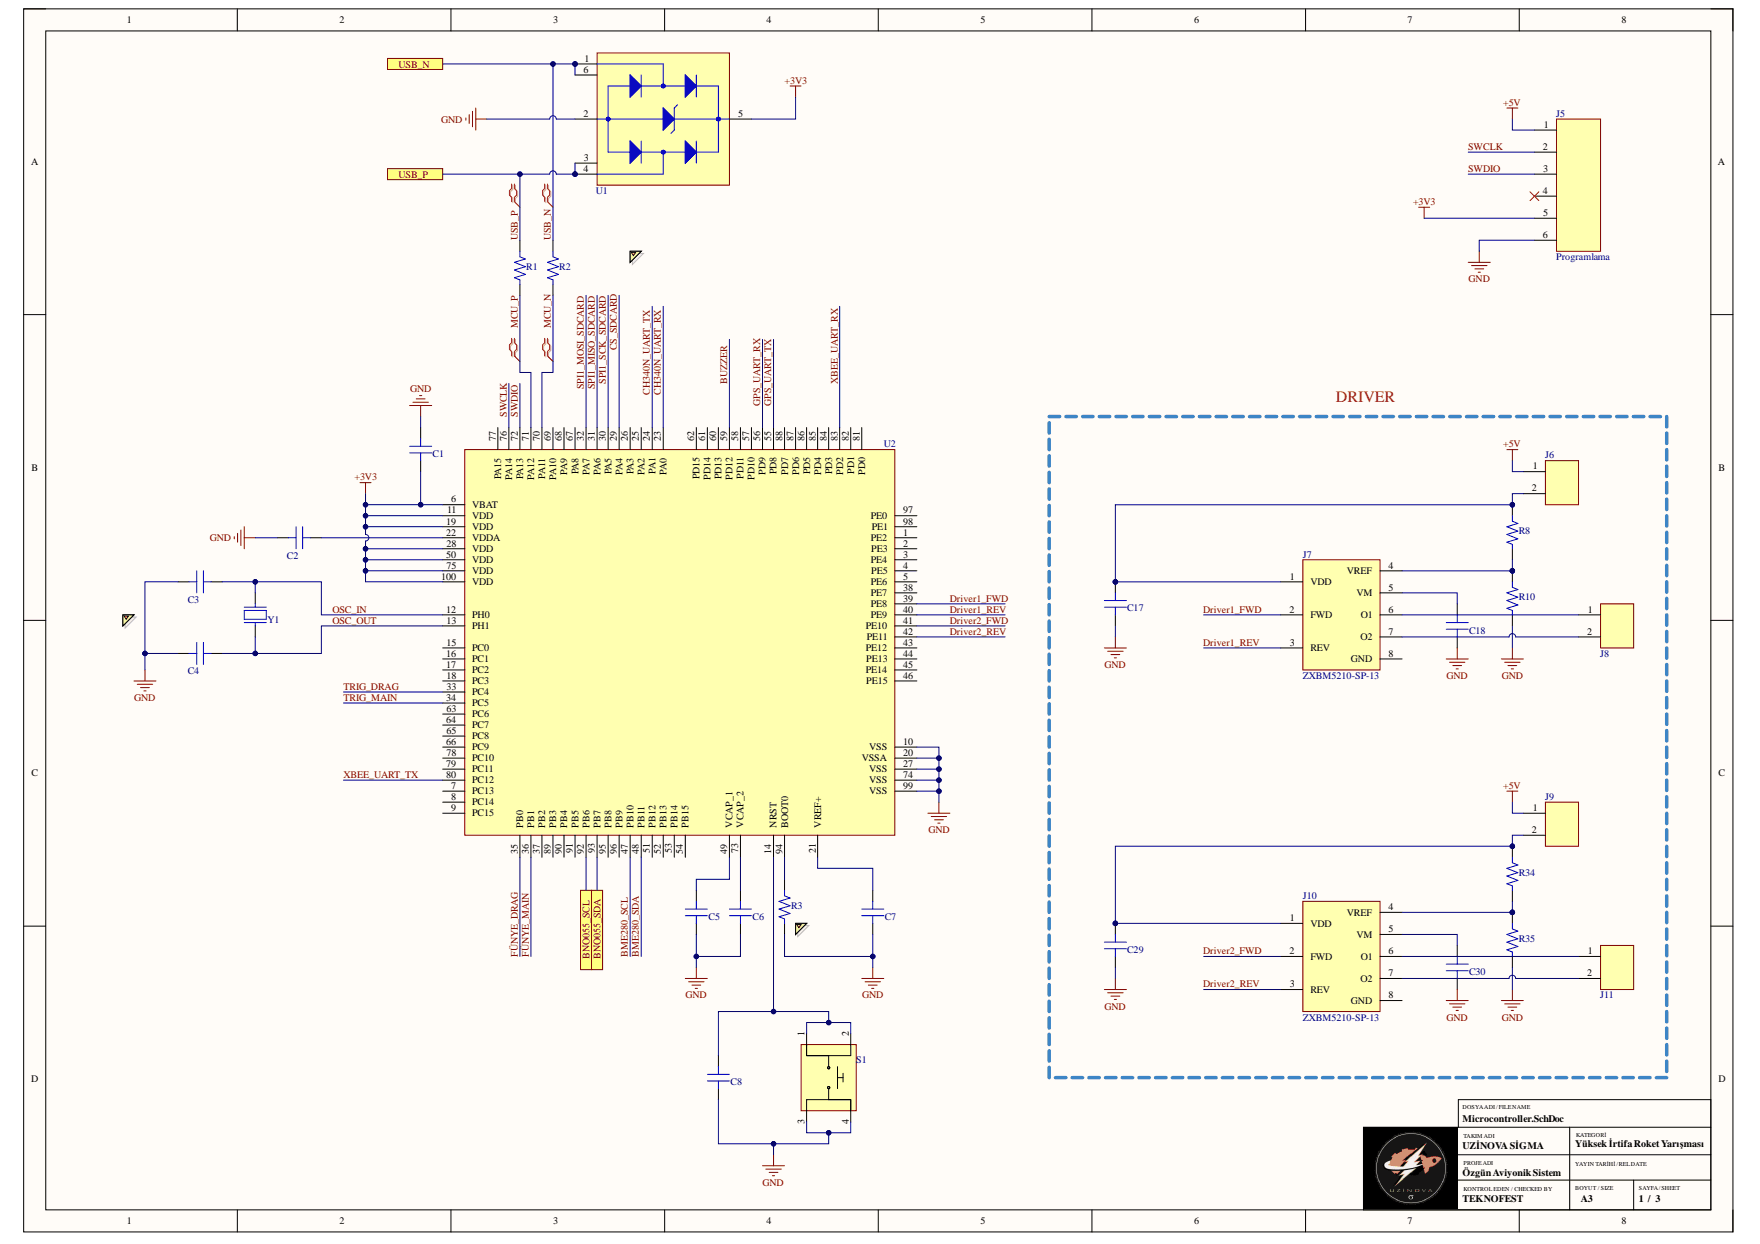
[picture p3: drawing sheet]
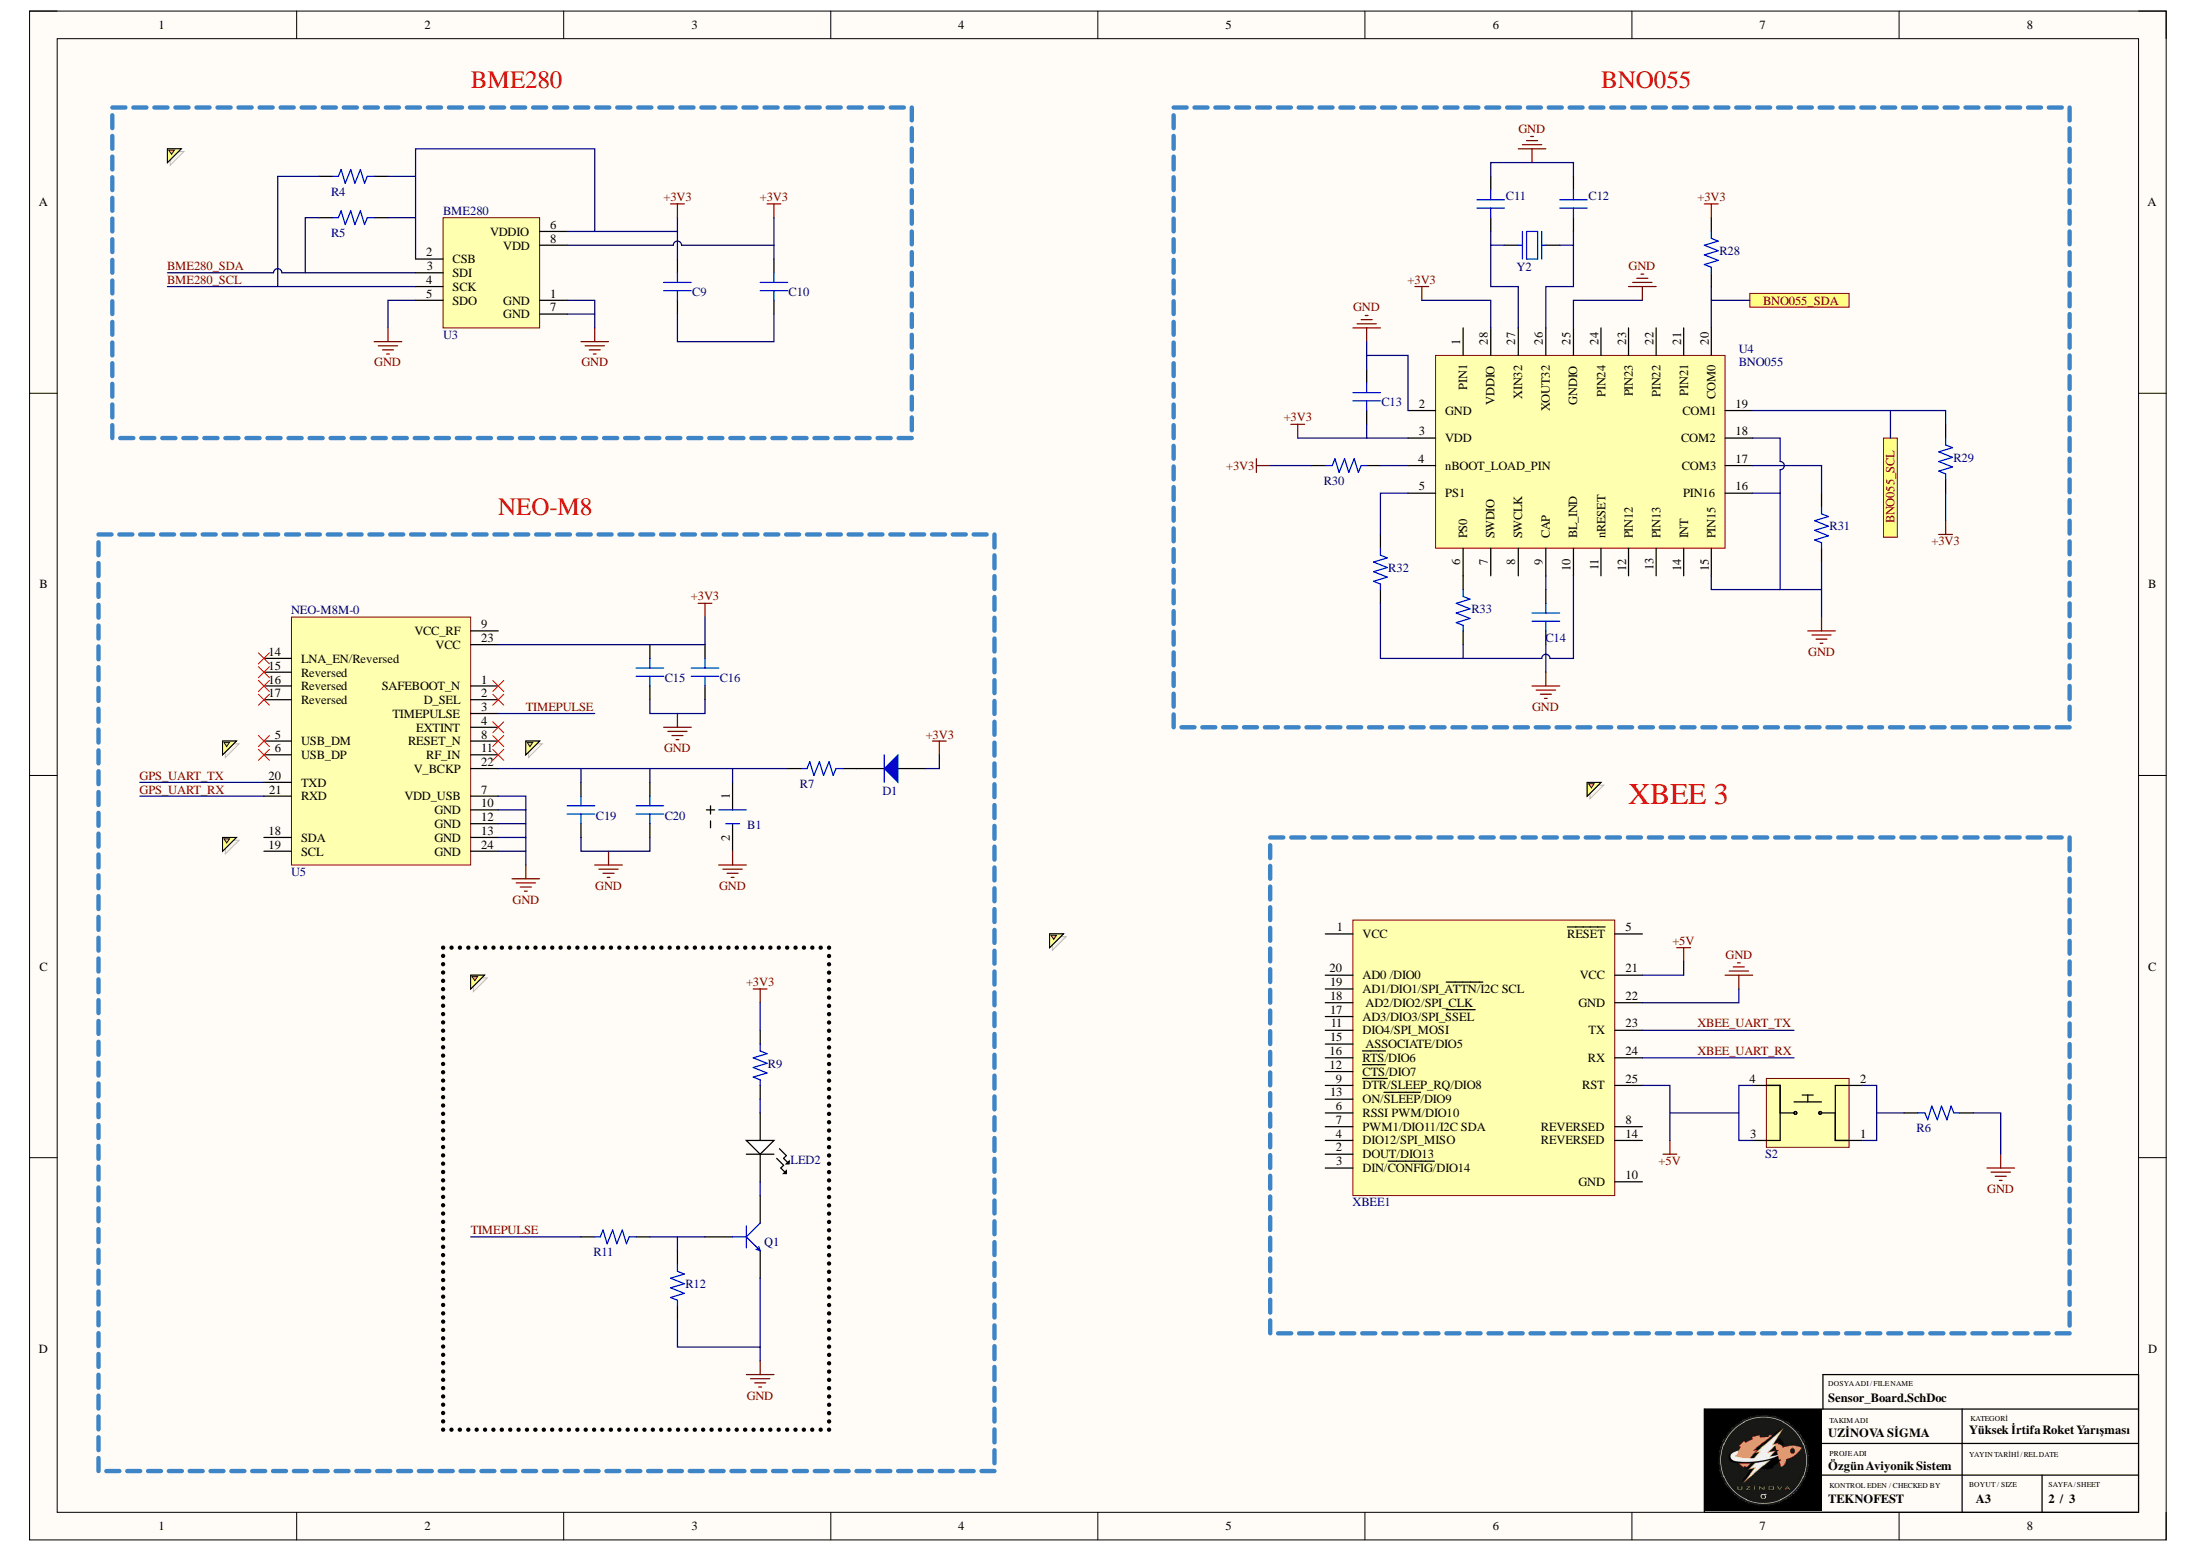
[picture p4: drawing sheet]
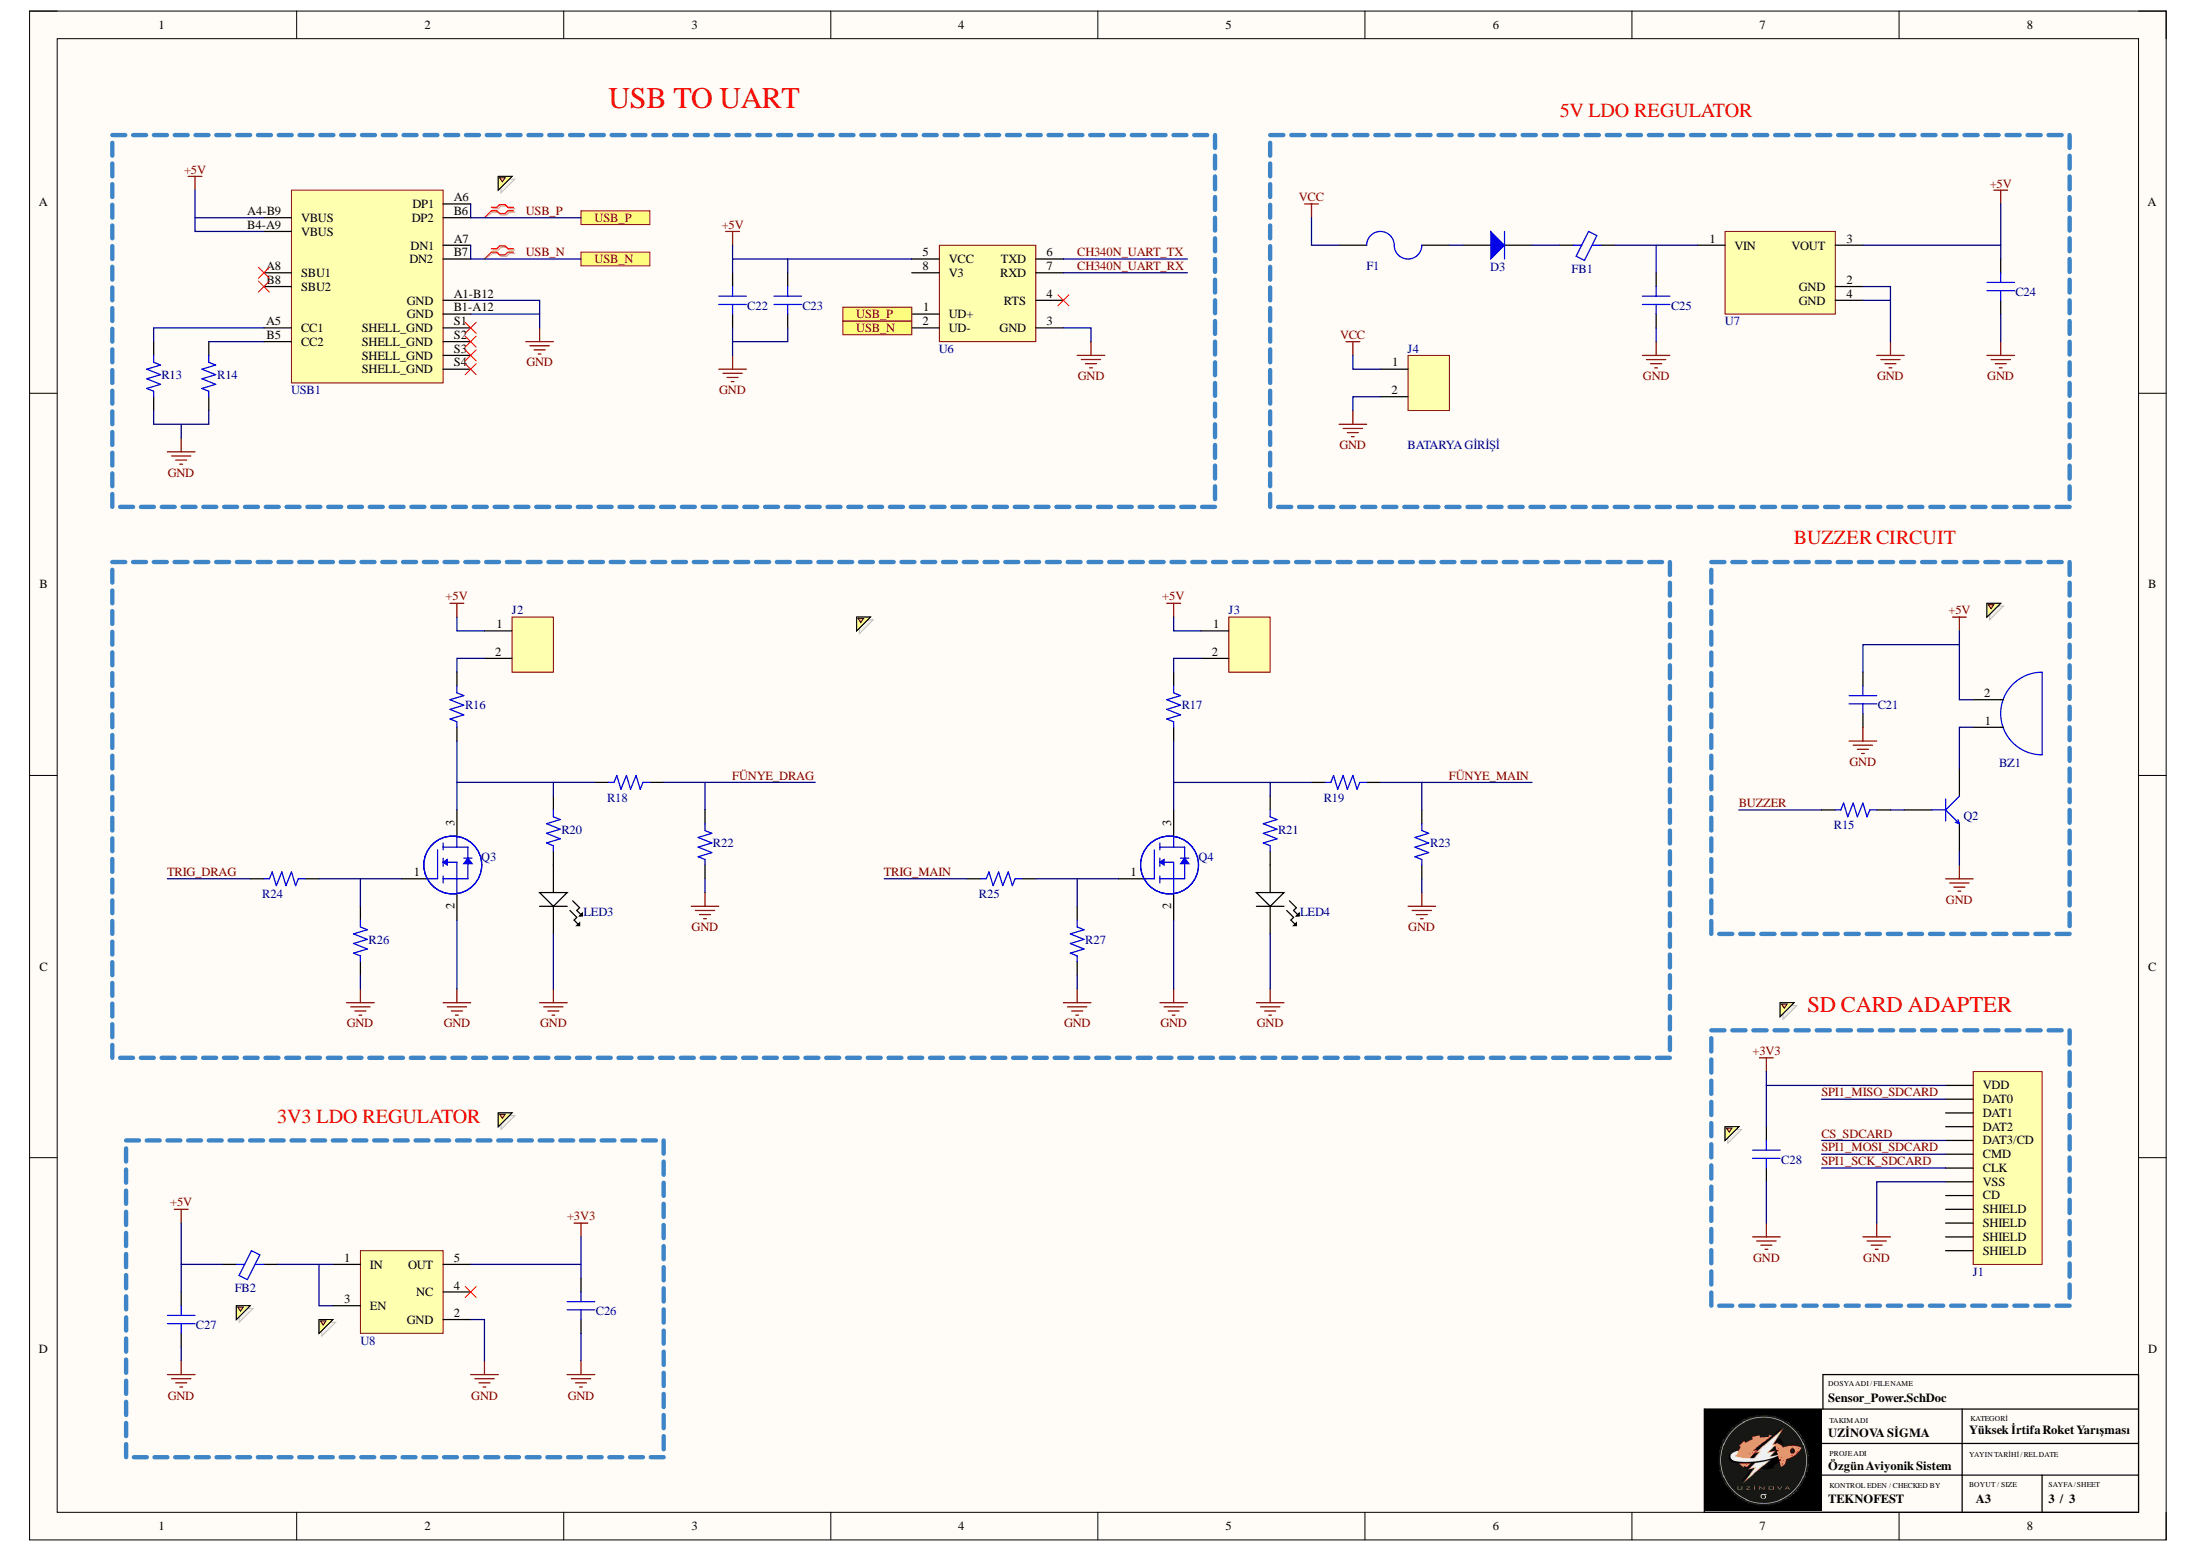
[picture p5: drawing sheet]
# Altium project UZİNOVA_SİGMA.PrjPcb
3 sheets, 104 parts. Net scope: global (net labels, ports and power ports of the same name join across sheets).
Board file: ROKET_SİGMA.PcbDoc
Sheets:
  Microcontroller.SchDoc
  Sensor_Board.SchDoc
  Sensor_Power.SchDoc

## Sheet Microcontroller.SchDoc
size A3; CheckedBy: TEKNOFEST; SheetNumber: 1; SheetTotal: 3; Takım_Adı: UZİNOVA SİGMA; Proje_Adı: Özgün Aviyonik Sistem; Kategori: Yüksek İrtifa Roket Yarışması; PageSize: A3

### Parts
C1  CAP CER 1uF 0805  [CAP_0805]  (value not drawn)
C2  CAP CER 10nF 0805  [CAP_0805]  (value not drawn)
C3  CAP CER 20pF 0805  [CAP_0805]  (value not drawn)
C4  CAP CER 20pF 0805  [CAP_0805]  (value not drawn)
C5  CAP CER 2.2uF 0805  [CAP_0805]  (value not drawn)
C6  CAP CER 2.2uF 0805  [CAP_0805]  (value not drawn)
C7  CAP CER 10nF 0805  [CAP_0805]  (value not drawn)
C8  CAP CER 0.1uF 0805  [CAP_0805]  (value not drawn)
C17  CAP CER 1uF 0805  [CAP_0805]  (value not drawn)
C18  CAP CER 10uF 0805  [CAP_0805]  (value not drawn)
C29  CAP CER 1uF 0805  [CAP_0805]  (value not drawn)
C30  CAP CER 10uF 0805  [CAP_0805]  (value not drawn)
J5  Programlama  [PPTC061LFBN-RC]
J6  Mike Connector  [MIKE CONNECTOR]  (value not drawn)
J7  ZXBM5210-SP-13  [SO-8EP]
J8  HEADER x2  [HEADER x2]  (value not drawn)
J9  Mike Connector  [MIKE CONNECTOR]  (value not drawn)
J10  ZXBM5210-SP-13  [SO-8EP]
J11  HEADER x2  [HEADER x2]  (value not drawn)
R1  RES 15 OHM 0805  [RES_0805]  (value not drawn)
R2  RES 15 OHM 0805  [RES_0805]  (value not drawn)
R3  RES 10K OHM 0805  [RES_0805]  (value not drawn)
R8  RES 1K OHM 0805  [RES_0805]  (value not drawn)
R10  RES 1K OHM 0805  [RES_0805]  (value not drawn)
R34  RES 1K OHM 0805  [RES_0805]  (value not drawn)
R35  RES 1K OHM 0805  [RES_0805]  (value not drawn)
S1  PTS815 SJG 250 SMTR LFS  [BUTTON]  (value not drawn)
U1  USBLC6-2SC6  [SOT-23-6L]  (value not drawn)
U2  STM32F407VGT6  [LQFP-100]  (value not drawn)
Y1  CRYSTAL 32.7680KHZ 12.5PF SMD  [CRYSTAL_ABS05]  (value not drawn)

### Blocks framed on the sheet
DRIVER: C17 C18 C29 C30 J6-J11 R8 R10 R34 R35

### Ports
BNO055_SCL, BNO055_SDA, USB_N, USB_P

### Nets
+3V3: C1.1 J5.5 U1.5(VBUS) U2.6(VBAT) U2.11(VDD) U2.19(VDD) U2.28(VDD) U2.50(VDD) U2.75(VDD) U2.100(VDD)
+5V: J5.1 J6.1 J9.1
GND: C1.2 C2.1 C3.1 C4.1 C5.1 C6.1 C7.1 C8.1 C17.1 C18.1 C29.1 C30.1 J5.6 R3.1 R10.1 R35.1 S1.3 S1.4 U1.2(GND) U2.10(VSS) U2.20(VSSA) U2.27(VSS) U2.74(VSS) U2.99(VSS)
BME280_SCL: U2.47(PB10)
BME280_SDA: U2.48(PB11)
BUZZER: U2.59(PD12)
CH340N_UART_RX: U2.23(PA0)
CH340N_UART_TX: U2.24(PA1)
CS_SDCARD: U2.29(PA4)
Driver1_FWD: J7.2(FWD) U2.39(PE8)
Driver1_REV: J7.3(REV) U2.40(PE9)
Driver2_FWD: J10.2(FWD) U2.41(PE10)
Driver2_REV: J10.3(REV) U2.42(PE11)
FÜNYE_DRAG: U2.35(PB0)
FÜNYE_MAIN: U2.36(PB1)
GPS_UART_RX: U2.56(PD9)
GPS_UART_TX: U2.55(PD8)
MCU_N: R2.1 U2.70(PA11)
MCU_P: R1.1 U2.71(PA12)
OSC_IN: C3.2 U2.12(PH0) Y1.2
OSC_OUT: C4.2 U2.13(PH1) Y1.1
SPI1_MISO_SDCARD: U2.31(PA6)
SPI1_MOSI_SDCARD: U2.32(PA7)
SPI1_SCK_SDCARD: U2.30(PA5)
SWCLK: J5.2 U2.76(PA14)
SWDIO: J5.3 U2.72(PA13)
TRIG_DRAG: U2.33(PC4)
TRIG_MAIN: U2.34(PC5)
USB_N: R2.2 U1.1(I/O1_IN) U1.6(I/O1_OUT) ; port USB_N
USB_P: R1.2 U1.3(I/O2_IN) U1.4(I/O2_OUT) ; port USB_P
XBEE_UART_RX: U2.83(PD2)
XBEE_UART_TX: U2.80(PC12)
NetC2_2: C2.2 U2.22(VDDA)
NetC5_2: C5.2 U2.49(VCAP_1)
NetC6_2: C6.2 U2.73(VCAP_2)
NetC7_2: C7.2 U2.21(VREF+)
NetC8_2: C8.2 S1.1 S1.2 U2.14(NRST)
NetC17_2: C17.2 J6.2 J7.1(VDD) R8.2
NetC18_2: C18.2 J7.5(VM)
NetC29_2: C29.2 J9.2 J10.1(VDD) R34.2
NetC30_2: C30.2 J10.5(VM)
NetJ7_4: J7.4(VREF) R8.1 R10.2
NetJ7_6: J7.6(O1) J8.1
NetJ7_7: J7.7(O2) J8.2
NetJ10_4: J10.4(VREF) R34.1 R35.2
NetJ10_6: J10.6(O1) J11.1
NetJ10_7: J10.7(O2) J11.2
NetR3_2: R3.2 U2.94(BOOT0)
NetR28_1: U2.93(PB7) ; port BNO055_SDA
NetR29_2: U2.92(PB6) ; port BNO055_SCL

Not connected (* = marked no-connect by the designer): J5 4*; J7 8(GND); J10 8(GND); U2 1(PE2) 2(PE3) 3(PE4) 4(PE5) 5(PE6) 7(PC13) 8(PC14) 9(PC15) 15(PC0) 16(PC1) 17(PC2) 18(PC3) 25(PA2) 26(PA3) 37(PB2) 38(PE7) 43(PE12) 44(PE13) 45(PE14) 46(PE15) 51(PB12) 52(PB13) 53(PB14) 54(PB15) 57(PD10) 58(PD11) 60(PD13) 61(PD14) 62(PD15) 63(PC6) 64(PC7) 65(PC8) 66(PC9) 67(PA8) 68(PA9) 69(PA10) 77(PA15) 78(PC10) 79(PC11) 81(PD0) 82(PD1) 84(PD3) 85(PD4) 86(PD5) 87(PD6) 88(PD7) 89(PB3) 90(PB4) 91(PB5) 95(PB8) 96(PB9) 97(PE0) 98(PE1)

### Layout directives
differential pair: MCU_N, MCU_P, USB_N, USB_P

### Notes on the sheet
- BUNLARIN YERİ DORU DİMİ? BU ŞEKİLDE TERS OLMALI!?
- - The high-speed external (HSE) clock can be supplied with a 4 to 26 MHz crystal/ceramic
  resonator oscillator.
  - For CL1 and CL2, it is recommended to use high-quality external ceramic capacitors in the
  5 pF to 25 pF range. CL1 and CL2 are usually the
  same size. (Ben 20pF seçtim)
- (near C7) BOOT0 ekleme yapılabilir-amerika roket

## Sheet Sensor_Board.SchDoc
size A3; CheckedBy: TEKNOFEST; SheetNumber: 2; SheetTotal: 3; Proje_Adı: Özgün Aviyonik Sistem; Takım_Adı: UZİNOVA SİGMA; Kategori: Yüksek İrtifa Roket Yarışması; PageSize: A3

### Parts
B1  MS920SE-FL27E  [MS920SE_Battery]  (value not drawn)
C9  CAP CER 100nF 0805  [CAP_0805]  (value not drawn)
C10  CAP CER 100nF 0805  [CAP_0805]  (value not drawn)
C11  CAP CER 22pF 0805  [CAP_0805]  (value not drawn)
C12  CAP CER 22pF 0805  [CAP_0805]  (value not drawn)
C13  CAP CER 100nF 0805  [CAP_0805]  (value not drawn)
C14  CAP CER 1uF 0805  [CAP_0805]  (value not drawn)
C15  CAP CER 10uF 0805  [CAP_0805]  (value not drawn)
C16  CAP CER 100nF 0805  [CAP_0805]  (value not drawn)
C19  CAP CER 4.7uF 0805  [CAP_0805]  (value not drawn)
C20  CAP CER 100nF 0805  [CAP_0805]  (value not drawn)
D1  DIODE GEN PURP 75V 150MA SOD323F  [SOD323F]  (value not drawn)
LED2  CMD17-21VRD/TR8  [LED RED_0805]  (value not drawn)
Q1  MMBT3904-7-F  [SOT_23F]  (value not drawn)
R4  RES 4.7K OHM 0805  [RES_0805]  (value not drawn)
R5  RES 4.7K OHM 0805  [RES_0805]  (value not drawn)
R6  RES 10K OHM 0805  [RES_0805]  (value not drawn)
R7  RES 1K OHM 0805  [RES_0805]  (value not drawn)
R9  RES 1K OHM 0805  [RES_0805]  (value not drawn)
R11  RES 10K OHM 0805  [RES_0805]  (value not drawn)
R12  RES 10K OHM 0805  [RES_0805]  (value not drawn)
R28  RES 10K OHM 0805  [RES_0805]  (value not drawn)
R29  RES 10K OHM 0805  [RES_0805]  (value not drawn)
R30  RES 10K OHM 0805  [RES_0805]  (value not drawn)
R31  RES 10K OHM 0805  [RES_0805]  (value not drawn)
R32  RES 10K OHM 0805  [RES_0805]  (value not drawn)
R33  RES 10K OHM 0805  [RES_0805]  (value not drawn)
S2  PTS815 SJG 250 SMTR LFS  [BUTTON]  (value not drawn)
U3  BME280  [BME280]
U4  BNO055  [BNO055]
U5  NEO-M8M-0  [NEO-M8-GPS]
XBEE1  XB3-24Z8ST-J  [XBEE3]  (value not drawn)
Y2  CRYSTAL 32.7680KHZ 12.5PF SMD  [CRYSTAL_ABS05]  (value not drawn)

### Blocks framed on the sheet
BME280: C9 C10 R4 R5 U3
BNO055: C11-C14 R28-R33 U4 Y2
NEO-M8: B1 C15 C16 C19 C20 D1 LED2 Q1 R7 R9 R11 R12 U5

### Ports
BNO055_SCL, BNO055_SDA

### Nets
+3V3: C9.2 C10.2 C13.1 C15.2 C16.2 D1.2(ANODE) R4.2 R5.2 R9.2 R28.2 R29.1 R30.2 U3.2(CSB) U3.6(VDDIO) U3.8(VDD) U4.3(VDD) U4.28(VDDIO) U5.23(VCC)
+5V: S2.3 S2.4 XBEE1.21(VCC) XBEE1.25(RST)
GND: B1.2 C11.2 C12.2 C13.2 C14.1 C15.1 C16.1 C19.1 C20.1 Q1.2(E) R6.1 R12.1 R31.1 U3.1(GND) U3.5(SDO) U3.7(GND) U4.2(GND) U4.15(PIN15) U4.16(PIN16) U4.18(COM2) U4.25(GNDIO) U5.7(VDD_USB) U5.10(GND) U5.12(GND) U5.13(GND) U5.24(GND) XBEE1.22(GND)
BME280_SCL: R4.1 U3.4(SCK)
BME280_SDA: R5.1 U3.3(SDI)
GPS_UART_RX: U5.21(RXD)
GPS_UART_TX: U5.20(TXD)
TIMEPULSE: R11.1 U5.3(TIMEPULSE)
XBEE_UART_RX: XBEE1.24(RX)
XBEE_UART_TX: XBEE1.23(TX)
NetB1_1: B1.1 C19.2 C20.2 R7.1 U5.22(V_BCKP)
NetC9_1: C9.1 C10.1
NetC11_1: C11.1 U4.27(XIN32) Y2.1
NetC12_1: C12.1 U4.26(XOUT32) Y2.2
NetC14_2: C14.2 U4.9(CAP)
NetD1_1: D1.1(CATHODE) R7.2
NetLED2_1: LED2.1 R9.1
NetLED2_2: LED2.2 Q1.3(C)
NetQ1_1: Q1.1(B) R11.2 R12.2
NetR6_2: R6.2 S2.1 S2.2
NetR28_1: R28.1 U4.20(COM0) ; port BNO055_SDA
NetR29_2: R29.2 U4.19(COM1) ; port BNO055_SCL
NetR30_1: R30.1 U4.4(nBOOT_LOAD_PIN)
NetR31_2: R31.2 U4.17(COM3)
NetR32_1: R32.1 R33.1 U4.10(BL_IND)
NetR32_2: R32.2 U4.5(PS1)
NetR33_2: R33.2 U4.6(PS0)

Not connected (* = marked no-connect by the designer): U4 1(PIN1) 7(SWDIO) 8(SWCLK) 11(nRESET) 12(PIN12) 13(PIN13) 14(INT) 21(PIN21) 22(PIN22) 23(PIN23) 24(PIN24); U5 1(SAFEBOOT_N)* 2(D_SEL)* 4(EXTINT)* 5(USB_DM)* 6(USB_DP)* 8(RESET_N)* 9(VCC_RF) 11(RF_IN)* 14(LNA_EN/Reversed)* 15(Reversed)* 16(Reversed)* 17(Reversed)* 18(SDA) 19(SCL); XBEE1 1(VCC) 2(DOUT/DIO13) 3(DIN/~{CONFIG}/DIO14) 4(DIO12/SPI_MISO_) 5(~{RESET}) 6(RSSI_PWM/DIO10_) 7(PWM1/DIO11/I2C_SDA_) 8(REVERSED) 9(~{DTR}/SLEEP_RQ/DIO8) 10(GND) 11(DIO4/SPI_MOSI_) 12(~{CTS}/DIO7_) 13(ON/~{SLEEP}/DIO9) 14(REVERSED) 15(_ASSOCIATE/DIO5_) 16(~{RTS}/DIO6_) 17(AD3/DIO3/SPI_~{SSEL}_) 18(_AD2/DIO2/SPI_CLK) 19(AD1/DIO1/SPI_~{ATTN/}I2C_SCL) 20(AD0_/DIO0_)

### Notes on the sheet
- (near R4) SDO nun GND ye bağlanması sonucu slave adres 1110110(0x76) olur
- (near U5) USB İLE DEĞİL UART İLE HABERLEŞİYOR
- RF antenlerle ilgili olmalı?
- XBEE 3
- referanslardan biri
  https://europe1.discourse-cdn.com/arduino/original/4X/f/5/f/f5f21aaaef9b17e4257a80f31ce3023b1392f365.png
- (near U5) KULLANILACAK MI ? UART İÇİN RX-TX KULLANILIYOR..
- https://image.easyeda.com/components/a3499788020748ef87e202bcfc8d7515.png
- SORU İŞARETİ???
  XBEE İŞLEMCİYE GİTMEDEN ÖNCE KONNEKTÖRE GİDECEK
  İŞLEMCİ - USB - KONNEKTÖR
  acaba xbee den çıkan rx tx pinleri usb to uart yaptığımız ch340n den çıkan rx tx pinlerine mi gidecek????

## Sheet Sensor_Power.SchDoc
size A3; CheckedBy: TEKNOFEST; SheetNumber: 3; SheetTotal: 3; Takım_Adı: UZİNOVA SİGMA; Kategori: Yüksek İrtifa Roket Yarışması; Proje_Adı: Özgün Aviyonik Sistem; PageSize: A3

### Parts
BZ1  CMI-9605IC-0580T  [BUZZER]  (value not drawn)
C21  CAP CER 100nF 0805  [CAP_0805]  (value not drawn)
C22  CAP CER 100nF 0805  [CAP_0805]  (value not drawn)
C23  CAP CER 100nF 0805  [CAP_0805]  (value not drawn)
C24  CAP CER 10uF 0805  [CAP_0805]  (value not drawn)
C25  CAP CER 10uF 0805  [CAP_0805]  (value not drawn)
C26  CAP CER 1uF 0805  [CAP_0805]  (value not drawn)
C27  CAP CER 1uF 0805  [CAP_0805]  (value not drawn)
C28  CAP CER 100nF 0805  [CAP_0805]  (value not drawn)
D3  DIODE GEN PURP 75V 150MA SOD323F  [SOD323F]  (value not drawn)
F1  FUSE 3413.0216.22  [FUSE_1206]  (value not drawn)
FB1  MPZ2012S601AT000  [FERRITE BEAD_0805]  (value not drawn)
FB2  MPZ2012S601AT000  [FERRITE BEAD_0805]  (value not drawn)
J1  MEM2075-00-140-01-A  [SD CARD]  (value not drawn)
J2  Mike Connector  [MIKE CONNECTOR]  (value not drawn)
J3  Mike Connector  [MIKE CONNECTOR]  (value not drawn)
J4  Mike Connector  [MIKE CONNECTOR]  (value not drawn)
LED3  CMD17-21VRD/TR8  [LED RED_0805]  (value not drawn)
LED4  CMD17-21VRD/TR8  [LED RED_0805]  (value not drawn)
Q2  MMBT3904-7-F  [SOT_23F]  (value not drawn)
Q3  NTR5103NT1G  [SOT-23-3]  (value not drawn)
Q4  NTR5103NT1G  [SOT-23-3]  (value not drawn)
R13  RES 10K OHM 0805  [RES_0805]  (value not drawn)
R14  RES 10K OHM 0805  [RES_0805]  (value not drawn)
R15  RES 100 OHM 0805  [RES_0805]  (value not drawn)
R16  RES 0 OHM 0805  [RES_0805]  (value not drawn)
R17  RES 0 OHM 0805  [RES_0805]  (value not drawn)
R18  RES 20K OHM 0805  [RES_0805]  (value not drawn)
R19  RES 20K OHM 0805  [RES_0805]  (value not drawn)
R20  RES 470 OHM 0805  [RES_0805]  (value not drawn)
R21  RES 470 OHM 0805  [RES_0805]  (value not drawn)
R22  RES 10K OHM 0805  [RES_0805]  (value not drawn)
R23  RES 10K OHM 0805  [RES_0805]  (value not drawn)
R24  RES 1K OHM 0805  [RES_0805]  (value not drawn)
R25  RES 1K OHM 0805  [RES_0805]  (value not drawn)
R26  RES 10K OHM 0805  [RES_0805]  (value not drawn)
R27  RES 10K OHM 0805  [RES_0805]  (value not drawn)
U6  CH340N  [SOP-8]  (value not drawn)
U7  5V_LDO  [5V_LDO]
U8  NCP161ASN330T1G  [SOT-23-5]  (value not drawn)
USB1  USB4125-GF-A  [USB4125-GF-A / Type C USB]  (value not drawn)

### Blocks framed on the sheet
5V LDO REGULATOR: C24 C25 D3 F1 FB1 J4 U7
BUZZER CIRCUIT: BZ1 C21 Q2 R15
SD CARD ADAPTER: C28 J1
3V3 LDO REGULATOR: C26 C27 FB2 U8

### Ports
USB_N, USB_P

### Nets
+3V3: C26.2 C28.2 J1.P4(VDD) U8.5(OUT)
+5V: BZ1.2 C21.2 C22.2 C23.2 C24.2 C27.2 FB2.1 J2.1 J3.1 U6.5(VCC) U7.3(VOUT) USB1.A4-B9(VBUS) USB1.B4-A9(VBUS)
GND: C21.1 C22.1 C23.1 C24.1 C25.1 C26.1 C27.1 C28.1 J1.P6(VSS) J4.2 LED3.2 LED4.2 Q2.2(E) Q3.2(S) Q4.2(S) R13.1 R14.1 R22.1 R23.1 R26.1 R27.1 U6.3(GND) U7.2(GND_(TAB)) U7.4(GND_(TAB)_2) U8.2(GND) USB1.A1-B12(GND) USB1.B1-A12(GND)
VCC: F1.1 J4.1
BUZZER: R15.1
CH340N_UART_RX: U6.7(RXD)
CH340N_UART_TX: U6.6(TXD)
CS_SDCARD: J1.P2(DAT3/CD)
FÜNYE_DRAG: R18.2 R22.2
FÜNYE_MAIN: R19.2 R23.2
SPI1_MISO_SDCARD: J1.P7(DAT0)
SPI1_MOSI_SDCARD: J1.P3(CMD)
SPI1_SCK_SDCARD: J1.P5(CLK)
TRIG_DRAG: R24.1
TRIG_MAIN: R25.1
USB_N: U6.2(UD-) USB1.A7(DN1) USB1.B7(DN2) ; port USB_N
USB_P: U6.1(UD+) USB1.A6(DP1) USB1.B6(DP2) ; port USB_P
NetBZ1_1: BZ1.1 Q2.3(C)
NetC25_2: C25.2 FB1.2 U7.1(VIN)
NetD3_1: D3.1(CATHODE) FB1.1
NetD3_2: D3.2(ANODE) F1.2
NetFB2_2: FB2.2 U8.1(IN) U8.3(EN)
NetJ2_2: J2.2 R16.2
NetJ3_2: J3.2 R17.2
NetLED3_1: LED3.1 R20.1
NetLED4_1: LED4.1 R21.1
NetQ2_1: Q2.1(B) R15.2
NetQ3_1: Q3.1(G) R24.2 R26.2
NetQ3_3: Q3.3(D) R16.1 R18.1 R20.2
NetQ4_1: Q4.1(G) R25.2 R27.2
NetQ4_3: Q4.3(D) R17.1 R19.1 R21.2
NetR13_2: R13.2 USB1.A5(CC1)
NetR14_2: R14.2 USB1.B5(CC2)

Not connected (* = marked no-connect by the designer): J1 P1(DAT2) P8(DAT1) P9(CD) SH1(SHIELD) SH2(SHIELD) SH3(SHIELD) SH4(SHIELD); U6 4(RTS)* 8(V3); U8 4(NC)*; USB1 A8(SBU1)* B8(SBU2)* S1(SHELL_GND)* S2(SHELL_GND)* S3(SHELL_GND)* S4(SHELL_GND)*

### Layout directives
differential pair: USB_N, USB_P

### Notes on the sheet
- USB TO UART
- BURDAKİ DIFFERENTIAL 'ların OLMASI GEREKTİĞİNDEN EMİN DEĞİLİM
- (near J4) BATARYA GİRİŞİ
- 5V DC
- ANLADIĞIM KADARIYLA MOSFET TETİKLENDİĞİNDE FÜNYE PATLİCAK
- (near J1) A standard microSD card has an operating voltage of 3.3 V. As a result, we cannot connect it directly to circuits that use 5V logic; in fact, any voltages above 3.6V may permanently damage the microSD card. That is why the module includes an onboard ultra-low dropout voltage regulator capable of regulating voltage to 3.3V.
- LDO regülatör sabit bir voltaj çıkarabilir ve giriş çıkış arasında potansiyel farkın düşük old devrelerde kullanılır.
- CS pini output olarak belirlendi, stm pinlerinde SPI1_NSS / SPI3_NSS / ADC12_IN4 / DAC_OUT1 olarak tanımlanan PA4 pinine atandı.
- - Yüksek frekanslı gürültü ve istenmeyen durumlarda, belirlenen frekans aralığının dışında direnç etkisi gösterir, gürültüyü ısı enerjisine çevirerek absorbe ederler. Devrede güç veya sinyal hattına seri bağlanırlar ve alçak geçiren filtre elde edilir.
  - Elektromanyetik ve radyo frekans girşimini azaltır.
  -Kısaca yüksek frekanstaki sinyalleri önleyen pasif bir komponenttir.
  -Bypass kondansatörleri ile ferritler güç bağlantısında beraber kullanılır.
- (near U8) Datasheet'te EN pininin input voltajıyla aynı olduğu görülüyo

## Nets that join several sheets
+3V3: Microcontroller (10 pins), Sensor_Board (18 pins), Sensor_Power (C26.2 C28.2 J1.P4 U8.5)
+5V: Microcontroller (J5.1 J6.1 J9.1), Sensor_Board (S2.3 S2.4 XBEE1.21 XBEE1.25), Sensor_Power (13 pins)
GND: Microcontroller (24 pins), Sensor_Board (27 pins), Sensor_Power (27 pins)
BME280_SCL: Microcontroller (U2.47), Sensor_Board (R4.1 U3.4)
BME280_SDA: Microcontroller (U2.48), Sensor_Board (R5.1 U3.3)
BUZZER: Microcontroller (U2.59), Sensor_Power (R15.1)
CH340N_UART_RX: Microcontroller (U2.23), Sensor_Power (U6.7)
CH340N_UART_TX: Microcontroller (U2.24), Sensor_Power (U6.6)
CS_SDCARD: Microcontroller (U2.29), Sensor_Power (J1.P2)
FÜNYE_DRAG: Microcontroller (U2.35), Sensor_Power (R18.2 R22.2)
FÜNYE_MAIN: Microcontroller (U2.36), Sensor_Power (R19.2 R23.2)
GPS_UART_RX: Microcontroller (U2.56), Sensor_Board (U5.21)
GPS_UART_TX: Microcontroller (U2.55), Sensor_Board (U5.20)
NetR28_1: Microcontroller (U2.93), Sensor_Board (R28.1 U4.20)
NetR29_2: Microcontroller (U2.92), Sensor_Board (R29.2 U4.19)
SPI1_MISO_SDCARD: Microcontroller (U2.31), Sensor_Power (J1.P7)
SPI1_MOSI_SDCARD: Microcontroller (U2.32), Sensor_Power (J1.P3)
SPI1_SCK_SDCARD: Microcontroller (U2.30), Sensor_Power (J1.P5)
TRIG_DRAG: Microcontroller (U2.33), Sensor_Power (R24.1)
TRIG_MAIN: Microcontroller (U2.34), Sensor_Power (R25.1)
USB_N: Microcontroller (R2.2 U1.1 U1.6), Sensor_Power (U6.2 USB1.A7 USB1.B7)
USB_P: Microcontroller (R1.2 U1.3 U1.4), Sensor_Power (U6.1 USB1.A6 USB1.B6)
XBEE_UART_RX: Microcontroller (U2.83), Sensor_Board (XBEE1.24)
XBEE_UART_TX: Microcontroller (U2.80), Sensor_Board (XBEE1.23)
